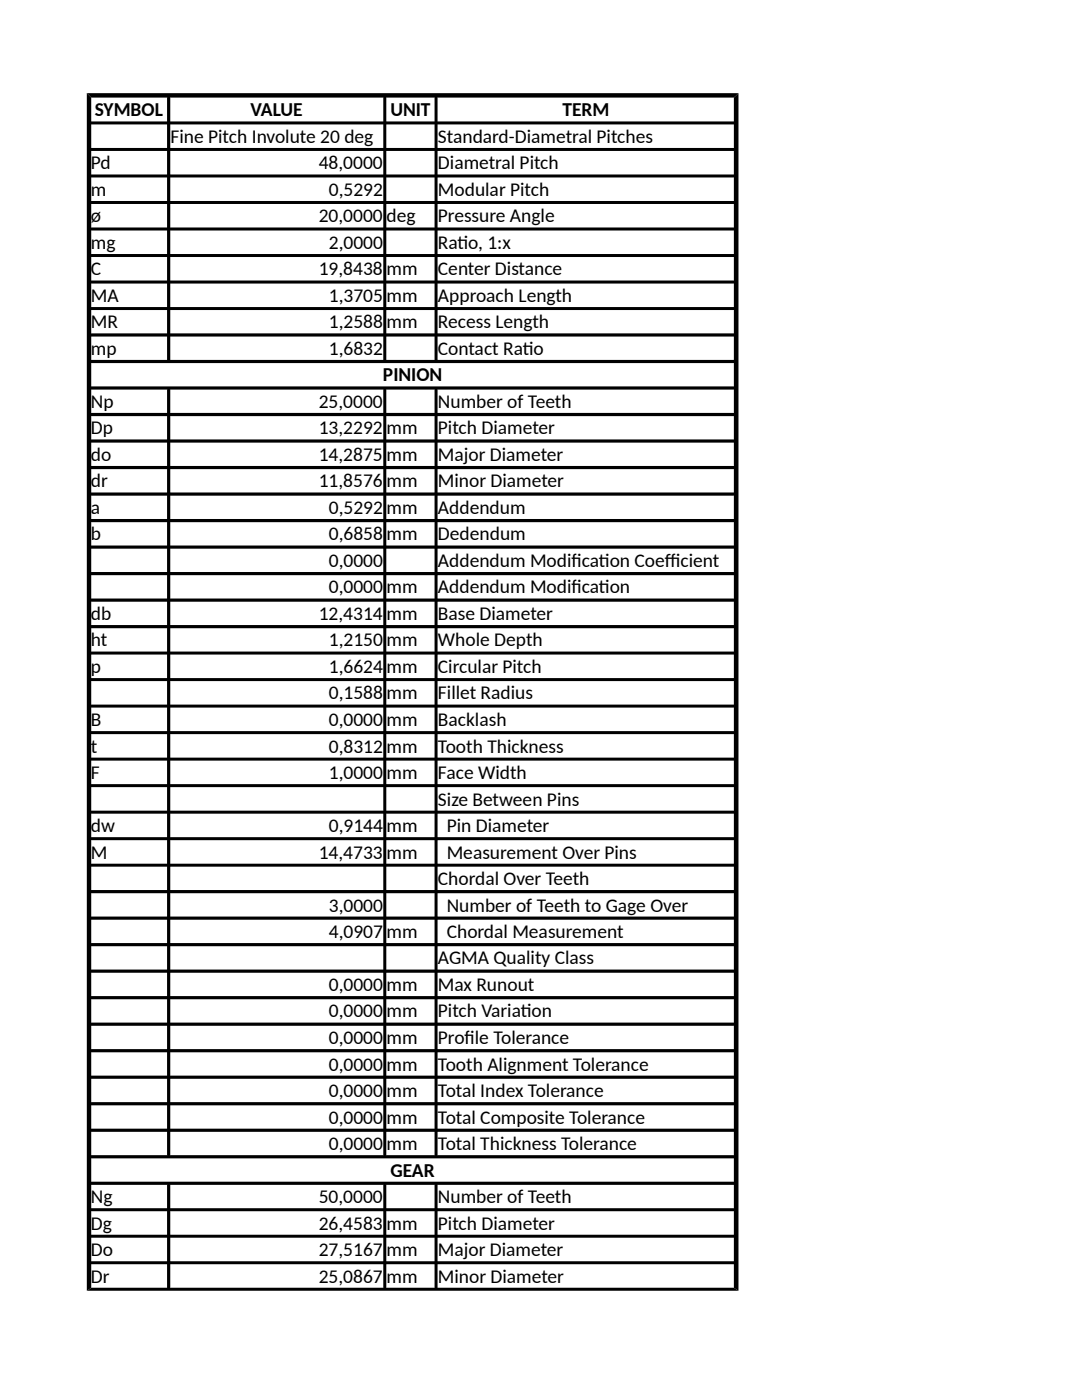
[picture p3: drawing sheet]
<svg xmlns="http://www.w3.org/2000/svg" width="216mm" height="279mm" viewBox="0 0 216 279" stroke-linecap="round" stroke-linejoin="round" font-family="sans-serif">
<g fill="#000">
<path d="M17.3 18.6h130.1l-1 .9h-128.2z" fill-rule="evenodd"/>
<path d="M17.8 24.6l.4-.4h128.2l.5 .4-.5 .2h-128.2z" fill-rule="evenodd"/>
<path d="M17.8 29.8l.4-.3h128.2l.5 .3-.5 .3h-128.2z" fill-rule="evenodd"/>
<path d="M17.8 35.1l.4-.3h128.2l.5 .3-.5 .3h-128.2z" fill-rule="evenodd"/>
<path d="M17.8 40.4l.4-.3h128.2l.5 .3-.5 .3h-128.2z" fill-rule="evenodd"/>
<path d="M17.8 45.7l.4-.3h128.2l.5 .3-.5 .3h-128.2z" fill-rule="evenodd"/>
<path d="M17.8 51l.4-.3h128.2l.5 .3-.5 .3h-128.2z" fill-rule="evenodd"/>
<path d="M17.8 56.3l.4-.3h128.2l.5 .3-.5 .3h-128.2z" fill-rule="evenodd"/>
<path d="M17.8 61.6l.4-.3h128.2l.5 .3-.5 .3h-128.2z" fill-rule="evenodd"/>
<path d="M17.8 66.9l.4-.4h128.2l.5 .4-.5 .3h-128.2z" fill-rule="evenodd"/>
<path d="M17.8 72.1l.4-.3h128.2l.5 .3-.5 .4h-128.2z" fill-rule="evenodd"/>
<path d="M17.8 77.4l.4-.3h128.2l.5 .3-.5 .4h-128.2z" fill-rule="evenodd"/>
<path d="M33.7 19.1l.3 .4v52.3l-.3 .3-.4-.3v-52.3z" fill-rule="evenodd"/>
<path d="M76.8 19.1l.3 .4v52.3l-.3 .3-.3-.3v-52.3z" fill-rule="evenodd"/>
<path d="M87 19.1l.3 .4v52.3l-.3 .3-.3-.3v-52.3z" fill-rule="evenodd"/>
<path d="M17.8 82.7l.4-.3h128.2l.5 .3-.5 .3h-128.2z" fill-rule="evenodd"/>
<path d="M17.8 88l.4-.3h128.2l.5 .3-.5 .3h-128.2z" fill-rule="evenodd"/>
<path d="M17.8 93.3l.4-.3h128.2l.5 .3-.5 .3h-128.2z" fill-rule="evenodd"/>
<path d="M17.8 98.6l.4-.3h128.2l.5 .3-.5 .3h-128.2z" fill-rule="evenodd"/>
<path d="M17.8 103.9l.4-.3h128.2l.5 .3-.5 .3h-128.2z" fill-rule="evenodd"/>
<path d="M17.8 109.2l.4-.3h128.2l.5 .3-.5 .3h-128.2z" fill-rule="evenodd"/>
<path d="M17.8 114.5l.4-.3h128.2l.5 .3-.5 .3h-128.2z" fill-rule="evenodd"/>
<path d="M17.8 119.8l.4-.3h128.2l.5 .3-.5 .3h-128.2z" fill-rule="evenodd"/>
<path d="M17.8 125.1l.4-.4h128.2l.5 .4-.5 .3h-128.2z" fill-rule="evenodd"/>
<path d="M17.8 130.4l.4-.4h128.2l.5 .4-.5 .2h-128.2z" fill-rule="evenodd"/>
<path d="M17.8 135.6l.4-.3h128.2l.5 .3-.5 .3h-128.2z" fill-rule="evenodd"/>
<path d="M17.8 140.9l.4-.3h128.2l.5 .3-.5 .3h-128.2z" fill-rule="evenodd"/>
<path d="M17.8 146.2l.4-.3h128.2l.5 .3-.5 .3h-128.2z" fill-rule="evenodd"/>
<path d="M17.8 151.5l.4-.3h128.2l.5 .3-.5 .3h-128.2z" fill-rule="evenodd"/>
<path d="M17.8 156.8l.4-.3h128.2l.5 .3-.5 .3h-128.2z" fill-rule="evenodd"/>
<path d="M17.8 162.1l.4-.3h128.2l.5 .3-.5 .3h-128.2z" fill-rule="evenodd"/>
<path d="M17.8 167.4l.4-.3h128.2l.5 .3-.5 .3h-128.2z" fill-rule="evenodd"/>
<path d="M17.8 172.6l.4-.2h128.2l.5 .2-.5 .4h-128.2z" fill-rule="evenodd"/>
<path d="M17.8 177.9l.4-.3h128.2l.5 .3-.5 .4h-128.2z" fill-rule="evenodd"/>
<path d="M17.8 183.2l.4-.3h128.2l.5 .3-.5 .4h-128.2z" fill-rule="evenodd"/>
<path d="M17.8 188.5l.4-.3h128.2l.5 .3-.5 .3h-128.2z" fill-rule="evenodd"/>
<path d="M17.8 193.8l.4-.3h128.2l.5 .3-.5 .3h-128.2z" fill-rule="evenodd"/>
<path d="M17.8 199.1l.4-.3h128.2l.5 .3-.5 .3h-128.2z" fill-rule="evenodd"/>
<path d="M17.8 204.4l.4-.3h128.2l.5 .3-.5 .3h-128.2z" fill-rule="evenodd"/>
<path d="M17.8 209.7l.4-.3h128.2l.5 .3-.5 .3h-128.2z" fill-rule="evenodd"/>
<path d="M17.8 215l.4-.3h128.2l.5 .3-.5 .3h-128.2z" fill-rule="evenodd"/>
<path d="M17.8 220.3l.4-.3h128.2l.5 .3-.5 .3h-128.2z" fill-rule="evenodd"/>
<path d="M17.8 225.6l.4-.4h128.2l.5 .4-.5 .3h-128.2z" fill-rule="evenodd"/>
<path d="M17.8 230.9l.4-.4h128.2l.5 .4-.5 .3h-128.2z" fill-rule="evenodd"/>
<path d="M17.8 236.1l.4-.3h128.2l.5 .3-.5 .4h-128.2z" fill-rule="evenodd"/>
<path d="M33.7 77.4l.3 .4v152.7l-.3 .4-.4-.4v-152.7z" fill-rule="evenodd"/>
<path d="M76.8 77.4l.3 .4v152.7l-.3 .4-.3-.4v-152.7z" fill-rule="evenodd"/>
<path d="M87 77.4l.3 .4v152.7l-.3 .4-.3-.4v-152.7z" fill-rule="evenodd"/>
<path d="M17.3 18.6l.9 .9v237.5l-.9 .6z" fill-rule="evenodd"/>
<path d="M17.8 241.4l.4-.3h128.2l.5 .3-.5 .3h-128.2z" fill-rule="evenodd"/>
<path d="M17.8 246.7l.4-.3h128.2l.5 .3-.5 .3h-128.2z" fill-rule="evenodd"/>
<path d="M17.8 252l.4-.3h128.2l.5 .3-.5 .3h-128.2z" fill-rule="evenodd"/>
<path d="M17.3 257.6l.9-.6h128.2l1 .6z" fill-rule="evenodd"/>
<path d="M33.3 236.5l.4-.4 .3 .4v20.5l-.3 .3-.4-.3z" fill-rule="evenodd"/>
<path d="M76.8 236.1l.3 .4v20.5l-.3 .3-.3-.3v-20.5z" fill-rule="evenodd"/>
<path d="M87 236.1l.3 .4v20.5l-.3 .3-.3-.3v-20.5z" fill-rule="evenodd"/>
<path d="M146.4 19.5l1-.9v239l-1-.6z" fill-rule="evenodd"/>
</g>
<g font-size="3.9">
<text x="18.9" y="23.2">SYMBOL</text>
<text x="50" y="23.2">VALUE</text>
<text x="77.9" y="23.2">UNIT</text>
<text x="112.3" y="23.2">TERM</text>
<text x="34" y="28.5">Fine Pitch Involute 20 deg</text>
<text x="87.4" y="28.5">Standard-Diametral Pitches</text>
<text x="18.1" y="33.8">Pd</text>
<text x="63.6" y="33.8">48,0000</text>
<text x="87.4" y="33.8">Diametral Pitch</text>
<text x="18.1" y="39.1">m</text>
<text x="65.6" y="39.1">0,5292</text>
<text x="87.4" y="39.1">Modular Pitch</text>
<text x="18.1" y="44.4">ø</text>
<text x="63.6" y="44.4">20,0000</text>
<text x="77.2" y="44.4">deg</text>
<text x="87.4" y="44.4">Pressure Angle</text>
<text x="18.1" y="49.7">mg</text>
<text x="65.6" y="49.7">2,0000</text>
<text x="87.4" y="49.7">Rat</text>
<text x="91.3" y="49.7">io, 1:x</text>
<text x="18.1" y="55">C</text>
<text x="63.6" y="55">19,8438</text>
<text x="77.2" y="55">mm</text>
<text x="87.4" y="55">Center Distance</text>
<text x="18.1" y="60.3">MA</text>
<text x="18.1" y="65.5">MR</text>
<text x="65.6" y="60.3">1,3705</text>
<text x="65.6" y="65.5">1,2588</text>
<text x="77.2" y="60.3">mm</text>
<text x="77.2" y="65.5">mm</text>
<text x="87.4" y="60.3">Approach Length</text>
<text x="87.4" y="65.5">Recess Length</text>
<text x="18.1" y="70.8">mp</text>
<text x="65.6" y="70.8">1,6832</text>
<text x="87.4" y="70.8">Contact Rat</text>
<text x="104.3" y="70.8">io</text>
<text x="76.4" y="76.1">PINION</text>
<text x="18.1" y="81.4">Np</text>
<text x="63.6" y="81.4">25,0000</text>
<text x="87.4" y="81.4">Number of Teeth</text>
<text x="18.1" y="86.7">Dp</text>
<text x="63.6" y="86.7">13,2292</text>
<text x="77.2" y="86.7">mm</text>
<text x="87.4" y="86.7">Pitch Diameter</text>
<text x="18.1" y="92">do</text>
<text x="63.6" y="92">14,2875</text>
<text x="77.2" y="92">mm</text>
<text x="87.4" y="92">Major Diameter</text>
<text x="18.1" y="97.3">dr</text>
<text x="63.6" y="97.3">11,8576</text>
<text x="77.2" y="97.3">mm</text>
<text x="87.4" y="97.3">Minor Diameter</text>
<text x="18.1" y="102.6">a</text>
<text x="18.1" y="107.8">b</text>
<text x="65.6" y="102.6">0,5292</text>
<text x="65.6" y="107.8">0,6858</text>
<text x="77.2" y="102.6">mm</text>
<text x="77.2" y="107.8">mm</text>
<text x="87.4" y="102.6">Addendum</text>
<text x="87.4" y="107.8">Dedendum</text>
<text x="65.6" y="113.1">0,0000</text>
<text x="87.4" y="113.1">Addendum Modif</text>
<text x="114" y="113.1">icat</text>
<text x="119.5" y="113.1">ion Coef</text>
<text x="132.6" y="113.1">f</text>
<text x="132.6" y="113.1">icient</text>
<text x="65.6" y="118.4">0,0000</text>
<text x="77.2" y="118.4">mm</text>
<text x="87.4" y="118.4">Addendum Modif</text>
<text x="114" y="118.4">icat</text>
<text x="119.5" y="118.4">ion</text>
<text x="18.1" y="123.7">db</text>
<text x="63.6" y="123.7">12,4314</text>
<text x="77.2" y="123.7">mm</text>
<text x="87.4" y="123.7">Base Diameter</text>
<text x="18.1" y="129">ht</text>
<text x="65.6" y="129">1,2150</text>
<text x="77.2" y="129">mm</text>
<text x="87.4" y="129">Whole Depth</text>
<text x="18.1" y="134.3">p</text>
<text x="65.6" y="134.3">1,6624</text>
<text x="77.2" y="134.3">mm</text>
<text x="87.4" y="134.3">Circular Pitch</text>
<text x="65.6" y="139.6">0,1588</text>
<text x="77.2" y="139.6">mm</text>
<text x="87.4" y="139.6">Fillet Radius</text>
<text x="18.1" y="144.9">B</text>
<text x="65.6" y="144.9">0,0000</text>
<text x="77.2" y="144.9">mm</text>
<text x="87.4" y="144.9">Backlash</text>
<text x="18.1" y="150.2">t</text>
<text x="18.1" y="155.5">F</text>
<text x="65.6" y="150.2">0,8312</text>
<text x="65.6" y="155.5">1,0000</text>
<text x="77.2" y="150.2">mm</text>
<text x="77.2" y="155.5">mm</text>
<text x="87.4" y="150.2">Tooth Thickness</text>
<text x="87.4" y="155.5">Face Width</text>
<text x="87.4" y="160.8">Size Between Pins</text>
<text x="18.1" y="166.1">dw</text>
<text x="65.6" y="166.1">0,9144</text>
<text x="77.2" y="166.1">mm</text>
<text x="89.1" y="166.1">Pin Diameter</text>
<text x="18.1" y="171.3">M</text>
<text x="63.6" y="171.3">14,4733</text>
<text x="77.2" y="171.3">mm</text>
<text x="89.1" y="171.3">Measurement Over Pins</text>
<text x="87.4" y="176.6">Chordal Over Teeth</text>
<text x="65.6" y="181.9">3,0000</text>
<text x="89.1" y="181.9">Number of Teeth to Gage Over</text>
<text x="65.6" y="187.2">4,0907</text>
<text x="77.2" y="187.2">mm</text>
<text x="89.1" y="187.2">Chordal Measurement</text>
<text x="65.6" y="197.8">0,0000</text>
<text x="77.2" y="197.8">mm</text>
<text x="87.4" y="192.5">AGMA Quality Class</text>
<text x="87.4" y="197.8">Max Runout</text>
<text x="65.6" y="203.1">0,0000</text>
<text x="77.2" y="203.1">mm</text>
<text x="87.4" y="203.1">Pitch Variat</text>
<text x="103.9" y="203.1">ion</text>
<text x="65.6" y="208.4">0,0000</text>
<text x="77.2" y="208.4">mm</text>
<text x="87.4" y="208.4">Prof</text>
<text x="92.7" y="208.4">ile Tolerance</text>
<text x="65.6" y="213.6">0,0000</text>
<text x="77.2" y="213.6">mm</text>
<text x="87.4" y="213.6">Tooth Alignment Tolerance</text>
<text x="65.6" y="218.9">0,0000</text>
<text x="77.2" y="218.9">mm</text>
<text x="87.4" y="218.9">Total Index Tolerance</text>
<text x="65.6" y="224.2">0,0000</text>
<text x="77.2" y="224.2">mm</text>
<text x="87.4" y="224.2">Total Composite Tolerance</text>
<text x="65.6" y="229.5">0,0000</text>
<text x="77.2" y="229.5">mm</text>
<text x="87.4" y="229.5">Total Thickness Tolerance</text>
<text x="77.9" y="234.8">GEAR</text>
<text x="18.1" y="240.1">Ng</text>
<text x="18.1" y="245.4">Dg</text>
<text x="63.6" y="240.1">50,0000</text>
<text x="63.6" y="245.4">26,4583</text>
<text x="77.2" y="245.4">mm</text>
<text x="87.4" y="240.1">Number of Teeth</text>
<text x="87.4" y="245.4">Pitch Diameter</text>
<text x="18.1" y="250.7">Do</text>
<text x="63.6" y="250.7">27,5167</text>
<text x="77.2" y="250.7">mm</text>
<text x="87.4" y="250.7">Major Diameter</text>
<text x="18.1" y="256">Dr</text>
<text x="63.6" y="256">25,0867</text>
<text x="77.2" y="256">mm</text>
<text x="87.4" y="256">Minor Diameter</text>
</g>
</svg>
